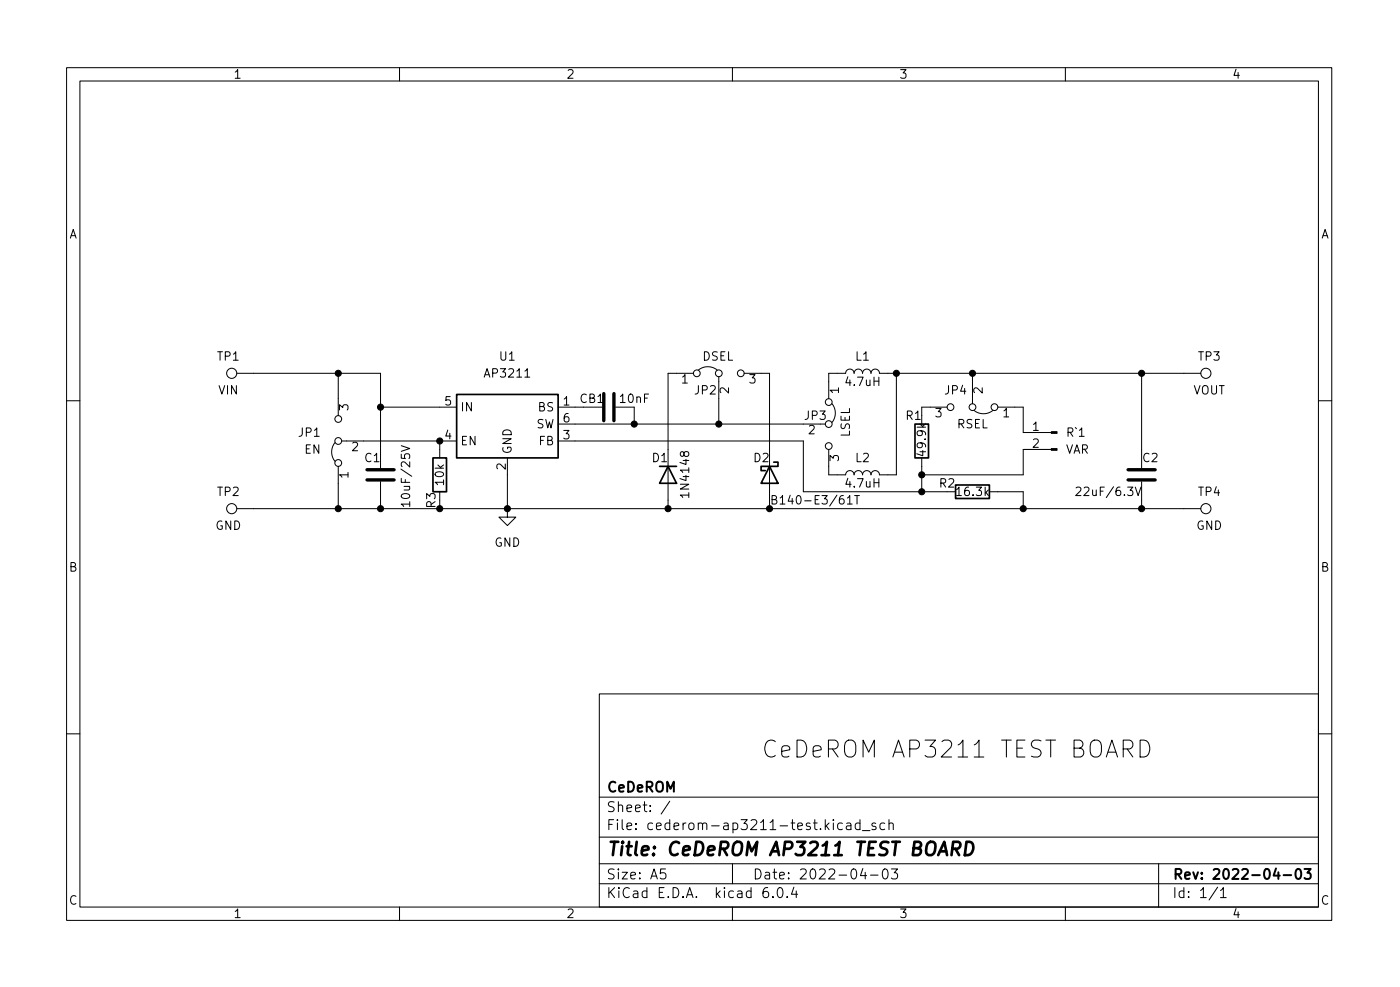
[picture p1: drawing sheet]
<svg xmlns="http://www.w3.org/2000/svg" width="210mm" height="148mm" viewBox="0 0 210 148" stroke-linecap="round" stroke-linejoin="round" font-family="sans-serif">
<g fill="none" stroke="#000" stroke-width=".15">
<path d="M10 10.2h190v128h-190zM12 12.2h186v124h-186zM60 10.2v2M110 10.2v2M160 10.2v2M35.6 56h21.5v14.3M50.8 56v6.4M104.1 56h-3.8v20.4M104.9 55.5a2.26 2.26 0 0 1 2.8 0M107.9 56.5v7.2M111.8 56h3.8v20.4M134.6 56v15.3h-2.5"/>
<path d="M146 56v4.6M171.4 56v14.3M180.3 56h-48.2a.64 .64 0 0 0-.7-.6 .64 .64 0 0 0-.6 .6 .64 .64 0 0 0-.6-.6 .64 .64 0 0 0-.7 .6 .64 .64 0 0 0-.6-.6 .64 .64 0 0 0-.6 .6 .64 .64 0 0 0-.7-.6 .64 .64 0 0 0-.6 .6h-2.5v3.9M10 60.2h2M35.6 76.4h144.7M50.3 66.5a2.26 2.26 0 0 0 0 2.8M50.8 70v6.4M51.3 66.2h17.3M57.1 72.3v4.1M57.1 61.1h11.5M60.3 66.9l1.2 .4-1.2 .5M61.5 75.7h-1.2l.3 .3"/>
<path d="M61.5 75.3v.7M66 66.2v2.5M76.2 68.7v8.9h1.3l-1.3 1.3-1.3-1.3h1.3M83.8 66.2h36.8v7.6h22.9M83.8 61.1h3.8M83.8 63.7h36.8M92.5 61.1h2.7v2.6M116 75l.5-.1 .1-.1-.1-.3-.5-.1v1.3h.4l.3-.3a.33 .33 0 0 0-.3-.4M124.5 67.5v3.8h2.5M125 60.6a2.26 2.26 0 0 1 0 2.8M127 71.3a.64 .64 0 0 1 .6-.7 .64 .64 0 0 1 .7 .7 .64 .64 0 0 1 .6-.7 .64 .64 0 0 1 .6 .7 .64 .64 0 0 1 .7-.7 .64 .64 0 0 1 .6 .7 .64 .64 0 0 1 .6-.7 .64 .64 0 0 1 .7 .7M128.3 74.4h.8"/>
<path d="M128.7 74.4v1.3M138.4 68.7v5.1M142.2 61.1h-3.8v2.6M146.3 61.6a2.26 2.26 0 0 0 2.8 0M148.6 73.8h5.1v2.6M149.9 61.1h3.8v3.8h4.2M157.9 67.5h-4.2v3.8h-15.3M161.6 73.2l.5-.1 .2 .1v.3l-.7 .9h.7M170.5 73.1l.4 1.3 .4-1.3M171.4 72.3v4.1M198 60.2h2M10 110.2h2"/>
<path d="M90 104.2h108v32h-108zM90 119.7h108M168.7 112.4h1a.69 .69 0 0 0 .5-.6 .69 .69 0 0 0-.5-.7h-1v2.5M169.3 112.4l.8 1.2M171.2 111.1h.6a1.39 1.39 0 0 1 .6 2.2l-.2 .2-.4 .1h-.6zM198 110.2h2M60 136.2v2M90 132.7h108M90 129.7h108M90 125.7h108M99.9 130.4h-.7v.8l.2-.2 .5 .1 .1 .2-.1 .5-.2 .1h-.3l-.2-.1M100.6 120.3l-1.3 1.9"/>
<path d="M110 136.2v2M110 129.7v3M115.3 133.2a.59 .59 0 0 0-.7 .7v.6l.1 .2h.5l.2-.1v-.5l-.1-.2-.4-.1-.3 .3M116.1 134.6v.1M116.9 133.3l.3-.1a.94 .94 0 0 1 0 1.5h-.1a1 1 0 0 1-.2-1.4zM118.2 134.6v.1M119.2 133.2l-.3 1h.9M119.6 133.7v1M126.5 123.6l-.4-.1-.3 .3v.5l.1 .2h.6M127.2 123.6h.5l.1 .9M127.8 123.9l-.5 .1a.29 .29 0 0 0-.2 .3 .29 .29 0 0 0 .2 .2h.5M129.2 123.6l-.5-.1-.3 .3v.5l.2 .2h.6"/>
<path d="M129.2 123v1.5M129.5 124.7h1.2M129.6 130.4l-.4 1h1M129.9 130.9v1M130.7 131.4h1.2M131.5 123.6l-.3-.1-.3 .3 .1 .2 .5 .1v.4h-.6M132.7 130.5l.3-.1a.94 .94 0 0 1 0 1.5h-.1a1 1 0 0 1-.2-1.4zM132.9 123.6l-.5-.1-.2 .3v.5l.1 .2h.6M133.5 123.7a.37 .37 0 0 1 .7 .1v.7M133.5 123v1.5M133.9 130.4h.9l-.5 .6a.41 .41 0 0 1 .5 .3v.4l-.1 .2h-.6l-.2-.1M160 136.2v2"/>
<path d="M174 129.7v6.5M182.9 133.2l-1.3 1.9M183.3 133.7l.4-.5v1.5M183.3 134.7h.9"/>
<circle cx="34.8" cy="56" r=".76"/>
<circle cx="104.6" cy="56" r=".51"/>
<circle cx="108" cy="56" r=".51"/>
<circle cx="111.3" cy="56" r=".51"/>
<circle cx="181.1" cy="56" r=".76"/>
<circle cx="34.8" cy="76.4" r=".76"/>
<circle cx="50.8" cy="62.9" r=".51"/>
<circle cx="50.8" cy="66.2" r=".51"/>
<circle cx="50.8" cy="69.5" r=".51"/>
<circle cx="124.5" cy="60.4" r=".51"/>
<circle cx="124.5" cy="63.7" r=".51"/>
<circle cx="124.5" cy="67" r=".51"/>
<circle cx="142.7" cy="61.1" r=".51"/>
<circle cx="146.1" cy="61.1" r=".51"/>
<circle cx="149.4" cy="61.1" r=".51"/>
<circle cx="181.1" cy="76.4" r=".76"/>
</g>
<path d="M192.8 131.4h1.1M194.8 130.5l.3-.1a.94 .94 0 0 1 0 1.5h-.2a1 1 0 0 1-.1-1.4zM195.9 130.4h.9l-.5 .6a.41 .41 0 0 1 .5 .3v.4l-.1 .2h-.6l-.2-.1" fill="none" stroke="#000" stroke-width=".3"/>
<path d="M143 127.4h.8a.55 .55 0 0 0 .4-.5 .55 .55 0 0 0-.3-.5h-.8l-.2 2M143.5 127.4l.5 1M145.1 126.4h.5a.97 .97 0 0 1 .4 1.5 .9 .9 0 0 1-1.1 .5z" fill="none" stroke="#000" stroke-width=".4"/>
<path d="M90.7 59.1v4.1M92.2 59.1v4.1M55.1 72h4.1M55.1 70.5h4.1M169.4 72h4.1M169.4 70.5h4.1" fill="none" stroke="#000" stroke-width=".51"/>
<path d="M68.6 59.2h15.2v9.5h-15.2zM65 68.7h2.1v5.1h-2.1zM99.1 70h2.5M100.3 70l1.3 2.6h-2.5zM115.6 70l1.2 2.6h-2.5zM116.2 69.4h.6v.6h-2.5v.6h.6M137.4 63.7h2v5h-2zM143.5 72.8h5.1v2h-5.1z" fill="none" stroke="#000" stroke-width=".25"/>
<g fill="#000" stroke="#000" stroke-width=".15">
<path d="M157.9 67.3h.8v.3h-.8zM157.9 64.8h.8v.3h-.8z"/>
<circle cx="50.8" cy="56" r=".46"/>
<circle cx="134.6" cy="56" r=".46"/>
<circle cx="146" cy="56" r=".46"/>
<circle cx="171.4" cy="56" r=".46"/>
<circle cx="50.8" cy="76.4" r=".46"/>
<circle cx="57.1" cy="76.4" r=".46"/>
<circle cx="57.1" cy="61.1" r=".46"/>
<circle cx="66" cy="66.2" r=".46"/>
<circle cx="66" cy="76.4" r=".46"/>
<circle cx="76.2" cy="76.4" r=".46"/>
<circle cx="95.2" cy="63.7" r=".46"/>
<circle cx="100.3" cy="76.4" r=".46"/>
<circle cx="107.9" cy="63.7" r=".46"/>
<circle cx="115.6" cy="76.4" r=".46"/>
<circle cx="138.4" cy="73.8" r=".46"/>
<circle cx="138.4" cy="71.3" r=".46"/>
<circle cx="153.7" cy="76.4" r=".46"/>
<circle cx="171.4" cy="76.4" r=".46"/>
</g>
<text font-size="3.5" x="114.3" y="113.8">CeDeROM AP3211 TEST BOARD</text>
<text font-size="2.8" x="91" y="128.5">Title: CeDeROM AP3211 TEST BOARD</text>
<g font-size="2.1">
<text x="91" y="118.9">CeDeROM</text>
<text x="91" y="124.6">File: cederom-ap3211-test.kicad_sch</text>
<text x="91" y="121.9">Sheet: /</text>
<text x="91" y="134.8">KiCad E.D.A. kicad 6.0.4</text>
<text x="91" y="132">Size: A5</text>
<text x="113" y="132">Date: 2022-04-03</text>
<text x="176" y="132">Rev: 2022-04-03</text>
<text x="176" y="134.8">Id: 1/1</text>
</g>
<g font-size="1.8">
<text x="35" y="11.8">1</text>
<text x="85" y="11.8">2</text>
<text x="135" y="11.8">3</text>
<text x="185" y="11.8">4</text>
<text x="10.3" y="35.8">A</text>
<text x="198.4" y="35.8">A</text>
<text x="32.7" y="54.1">TP1</text>
<text x="32.8" y="59.2">VIN</text>
<text x="73" y="56.7">AP3211</text>
<text x="75.1" y="54.1">U1</text>
<text x="102.4" y="57.6">1</text>
<text x="104.4" y="59.2">JP2</text>
<text x="105.5" y="54.1">DSEL</text>
<text x="109.5" y="59.1" transform="rotate(-90 109.5 59.1)">2</text>
<text x="112.5" y="57.6">3</text>
<text x="126" y="59.1" transform="rotate(-90 126 59.1)">1</text>
<text x="127.1" y="57.9">4.7uH</text>
<text x="128.5" y="54.1">L1</text>
<text x="141.9" y="59.2">JP4</text>
<text x="147.6" y="59.1" transform="rotate(-90 147.6 59.1)">2</text>
<text x="179.2" y="59.2">VOUT</text>
<text x="180" y="54.1">TP3</text>
<text x="44.9" y="65.6">JP1</text>
<text x="52.3" y="61.6" transform="rotate(-90 52.3 61.6)">3</text>
<text x="66.8" y="65.9">4</text>
<text x="66.8" y="60.9">5</text>
<text x="69.1" y="61.8">IN</text>
<text x="80.5" y="64.3">SW</text>
<text x="80.9" y="61.8">BS</text>
<text x="84.6" y="60.9">1</text>
<text x="84.6" y="65.9">3</text>
<text x="84.6" y="63.4">6</text>
<text x="87.1" y="60.5">CB1</text>
<text x="93.2" y="60.5">10nF</text>
<text x="120.9" y="63">JP3</text>
<text x="121.4" y="65.2">2</text>
<text x="127.6" y="65.7" transform="rotate(-90 127.6 65.7)">LSEL</text>
<text x="136.1" y="63">R1</text>
<text x="140.5" y="62.6">3</text>
<text x="143.7" y="64.3">RSEL</text>
<text x="150.6" y="62.6">1</text>
<text x="155.1" y="64.7">1</text>
<text x="160.2" y="65.6">R`1</text>
<text x="45.7" y="68.1">EN</text>
<text x="52.3" y="71.8" transform="rotate(-90 52.3 71.8)">1</text>
<text x="52.8" y="67.7">2</text>
<text x="54.8" y="69.4">C1</text>
<text x="69.1" y="66.8">EN</text>
<text x="75.9" y="70.5" transform="rotate(-90 75.9 70.5)">2</text>
<text x="76.8" y="68.2" transform="rotate(-90 76.8 68.2)">GND</text>
<text x="81" y="66.8">FB</text>
<text x="98" y="69.4">D1</text>
<text x="113.2" y="69.4">D2</text>
<text x="126" y="69.2" transform="rotate(-90 126 69.2)">3</text>
<text x="128.5" y="69.4">L2</text>
<text x="139.1" y="68.2" transform="rotate(-90 139.1 68.2)">49.9k</text>
<text x="155.1" y="67.2">2</text>
<text x="160" y="68.1">VAR</text>
<text x="171.6" y="69.4">C2</text>
<text x="32.7" y="74.5">TP2</text>
<text x="61.6" y="75.4" transform="rotate(-90 61.6 75.4)">10uF/25V</text>
<text x="65.4" y="76.2" transform="rotate(-90 65.4 76.2)">R3</text>
<text x="66.7" y="72.8" transform="rotate(-90 66.7 72.8)">10k</text>
<text x="103.5" y="74.3" transform="rotate(-90 103.5 74.3)">1N4148</text>
<text x="117.2" y="75.7">B140-E3/61T</text>
<text x="127.1" y="73.2">4.7uH</text>
<text x="141.1" y="73.2">R2</text>
<text x="143.8" y="74.5">16.3k</text>
<text x="162.3" y="74.5">22uF/6.3V</text>
<text x="180" y="74.5">TP4</text>
<text x="32.3" y="79.5">GND</text>
<text x="74.2" y="82.1">GND</text>
<text x="179.6" y="79.5">GND</text>
<text x="10.3" y="85.8">B</text>
<text x="198.4" y="85.8">B</text>
<text x="10.3" y="135.8">C</text>
<text x="35" y="137.8">1</text>
<text x="85" y="137.8">2</text>
<text x="135" y="137.8">3</text>
<text x="185" y="137.8">4</text>
<text x="198.4" y="135.8">C</text>
</g>
</svg>
